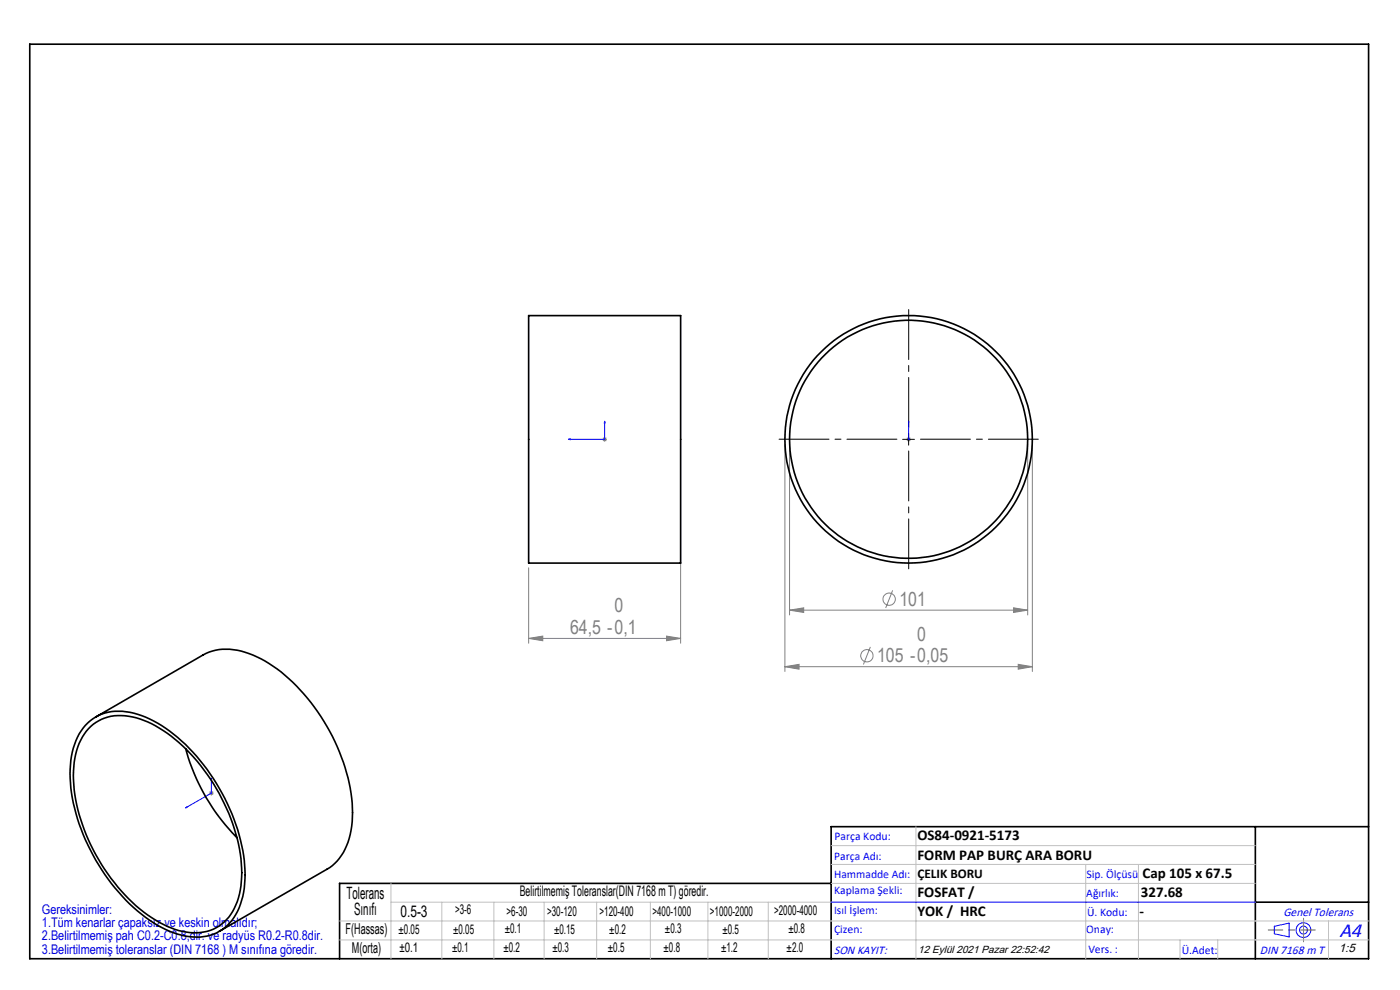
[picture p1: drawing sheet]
<svg xmlns="http://www.w3.org/2000/svg" width="297mm" height="210mm" viewBox="0 0 297 210" stroke-linecap="round" stroke-linejoin="round" font-family="sans-serif">
<g fill="none" stroke="#808080" stroke-width=".21">
<path d="M127.8 93.2h1M127.9 92.8l.7 .7M128.3 92.7v1M128.6 92.8l-.7 .7M166.5 94.2v48.2M167.5 94.2v36.2M192.3 93.2h1M192.4 92.8l.7 .7M192.8 92.7v1M193.1 92.8l-.7 .7M218 94.2v36.2M219 94.2v48.2"/>
<path d="M144.4 119.4v17M112.1 135.4l3-.5v1zM112.1 120.4v16M112.1 135.4h32.3M141.4 134.9l3 .5-3 .5zM167.5 129.4l3-.5v1zM167.5 129.4h50.5M184.6 137.2l-1.4 3.8M189.4 125.2l-1.5 3.8M215 128.9l3 .5-3 .5zM166.5 141.4l3-.5v1zM166.5 141.4h52.5"/>
<path d="M216 140.9l3 .5-3 .5zM44.3 168.2h1M44.5 167.9l.7 .7M44.8 167.7v1.1M45.2 167.9l-.7 .7"/>
<circle cx="183.9" cy="139.1" r="1.31"/>
<circle cx="188.6" cy="127.1" r="1.3"/>
</g>
<g fill="none" stroke="#00f" stroke-width=".21">
<path d="M120.6 93.2l.4-.1v.2zM128.3 89.4l.1 .3h-.2zM128.3 89.4v3.8h-7.7M192.8 89.4v.3v-.3M192.8 93.1v.2zM192.8 93.2h.1M192.8 89.4v3.8M39.4 171.4l.3-.2v.1zM44.8 165.1l.1 .3h-.1zM44.8 165.1v3.1l-5.4 3.2M176.3 191.4h90M270.3 196.5l3.2-.7v2.9l-3.2-.6z"/>
<circle cx="276.5" cy="197.3" r="1.57"/>
<circle cx="276.5" cy="197.3" r=".83"/>
</g>
<path d="M190.3 93.2h-25M192.8 95.7v25M192.8 90.7v-25M195.3 93.2h25" fill="none" stroke="#000" stroke-width=".21" stroke-dasharray="15.2 1.3 1.3 1.3" stroke-dashoffset="4.6"/>
<path d="M191.5 93.2h2.5M192.8 91.9v2.5" fill="none" stroke="#000" stroke-width=".21"/>
<path d="M6.3 9.4h284v194h-284zM266.3 175.4v28M290.3 175.4h-114v28M176.3 187.4h-104.3v16M266.3 191.4h24" fill="none" stroke="#000" stroke-width=".35"/>
<path d="M279 197.3h-9.9" fill="none" stroke="#f00" stroke-width=".21" stroke-dasharray="15.2 1.3 1.3 1.3" stroke-dashoffset="12.2"/>
<path d="M276.5 197.3v2.5M276.5 197.3v-2.5" fill="none" stroke="#808080" stroke-width=".21" stroke-dasharray="15.2 1.3 1.3 1.3"/>
<g fill="none" stroke="#c0c0c0" stroke-width=".21">
<path d="M176.3 179.4h90M194.3 175.4v28M72 199.4h218.3M72 195.4h218.3M82.9 187.4v16M82.9 191.4h183.4M93.7 191.4v12M104.8 191.4v12M115.4 191.4v12M126.6 191.4v12M138 191.4v12M150.2 191.4v12"/>
<path d="M163 191.4v12M176.3 183.4h90M176.3 187.4h90M230.3 183.4v20M241.5 183.4v20M250.3 199.4v4M258.3 199.4v4M281.8 195.4v8"/>
</g>
<g fill="#00f">
<path d="M192.8 89.4v.3zM192.8 93.1v.2z"/>
<path d="M44.8 165.1l.1 .3h-.1zM39.4 171.4l.3-.2v.1z"/>
<path d="M128.3 89.4l.1 .3h-.2zM120.6 93.2l.4-.1v.2z"/>
</g>
<g fill="#808080">
<path d="M141.4 134.9l3 .5-3 .5zM112.1 135.4l3-.5v1z"/>
<path d="M167.5 129.4l3-.5v1zM215 128.9l3 .5-3 .5zM166.5 141.4l3-.5v1zM216 140.9l3 .5-3 .5z"/>
</g>
<g fill="none" stroke="#000" stroke-width=".35">
<path d="M112.1 66.9h32.3v52.5h-32.3zM18.1 153.9a9.9 9.9 0 0 1 10.2-2.6 29.2 29.2 0 0 1 14.9 10.9 40.6 40.6 0 0 1 8.8 23.4 14.8 14.8 0 0 1-3.8 10.7 10 10 0 0 1-9.7 2.1 28.2 28.2 0 0 1-14.1-10.1 40.9 40.9 0 0 1-9.5-24.2 15.3 15.3 0 0 1 3.2-10.2zM18.8 154.6a9.6 9.6 0 0 1 10.1-2.3 28.1 28.1 0 0 1 13.7 10.1 38.9 38.9 0 0 1 8.7 22.7 14.4 14.4 0 0 1-3.3 10 9.6 9.6 0 0 1-10 2.3 29.3 29.3 0 0 1-14.5-11.1 38.8 38.8 0 0 1-7.9-21.8 14.6 14.6 0 0 1 3.2-9.9zM20.3 152.1l22.8-13.2a12 12 0 0 1 10.6 .1 35.4 35.4 0 0 1 15.7 15.1 37.5 37.5 0 0 1 5.4 19.2 13.3 13.3 0 0 1-4.8 10.7l-23.5 13.5M39.4 158.8a42.2 42.2 0 0 0 10.8 18.9"/>
<circle cx="192.8" cy="93.2" r="26.2"/>
<circle cx="192.8" cy="93.2" r="25.3"/>
</g>
<text font-size="4.4" fill="#00f" x="284.2" y="198.7">A4</text>
<g font-size="4.1" fill="#808080">
<text x="130.4" y="129.9">0</text>
<text x="190.8" y="128.5">101</text>
<text x="120.9" y="134.5">64,5 -0,1</text>
<text x="194.6" y="135.9">0</text>
<text x="186.1" y="140.5">105 -0,05</text>
</g>
<g font-size="3.6">
<text x="73.5" y="190.7">Tolerans</text>
<text x="75.1" y="194.1">Sınıfı</text>
</g>
<text font-size="3.4" x="85" y="194.4">0.5-3</text>
<g font-size="3.2">
<text x="194.6" y="178.2">OS84-0921-5173</text>
<text x="194.6" y="182.4">FORM PAP BURÇ ARA BORU</text>
<text x="194.6" y="190.2">FOSFAT /</text>
<text x="242" y="190.2">327.68</text>
<text x="242.4" y="186.2">Cap 105 x 67.5</text>
<text x="194.6" y="194.3">YOK / HRC</text>
<text x="241.7" y="194.3">-</text>
<text x="73.3" y="198.1">F(Hassas)</text>
<text x="74.7" y="202.2">M(orta)</text>
</g>
<text font-size="3.1" x="110.3" y="190.1">Belirtilmemiş Toleranslar(DIN 7168 m T) göredir.</text>
<g font-size="2.8">
<text x="194.6" y="186.2">ÇELIK BORU</text>
<text x="96.5" y="193.9">&gt;3-6</text>
<text x="107.1" y="198">±0.1</text>
<text x="107.5" y="194.2">&gt;6-30</text>
<text x="116.1" y="194.2">&gt;30-120</text>
<text x="127.2" y="194.2">&gt;120-400</text>
<text x="138.4" y="194.2">&gt;400-1000</text>
<text x="150.6" y="194.2">&gt;1000-2000</text>
<text x="164.2" y="194.2">&gt;2000-4000</text>
<text x="167.2" y="198">±0.8</text>
<text x="84.6" y="198.2">±0.05</text>
<text x="84.7" y="201.9">±0.1</text>
<text x="95.9" y="201.9">±0.1</text>
<text x="96.1" y="198.1">±0.05</text>
<text x="106.8" y="201.9">±0.2</text>
<text x="117.2" y="202">±0.3</text>
<text x="117.5" y="198.1">±0.15</text>
<text x="129" y="201.9">±0.5</text>
<text x="129.3" y="198">±0.2</text>
<text x="140.8" y="201.9">±0.8</text>
<text x="141.1" y="198">±0.3</text>
<text x="153" y="201.9">±1.2</text>
<text x="153.3" y="198">±0.5</text>
<text x="166.9" y="201.8">±2.0</text>
</g>
<g font-size="2.8" fill="#0000e8">
<text x="8.9" y="193.8">Gereksinimler:</text>
<text x="8.9" y="196.6">1.Tüm kenarlar çapaksız ve keskin olmalıdır;</text>
<text x="8.9" y="199.5">2.Belirtilmemiş pah C0.2-C0.8,dir. ve radyüs R0.2-R0.8dir.</text>
<text x="8.9" y="202.3">3.Belirtilmemiş toleranslar (DIN 7168 ) M sınıfına göredir.</text>
</g>
<g font-size="2.6" fill="#00f">
<text x="272.3" y="194.3">Genel Tolerans</text>
<text x="176.9" y="202.3">SON KAYIT:</text>
<text x="267.3" y="202.4">DIN 7168 m T</text>
</g>
<text font-size="2.6" x="284" y="202">1:5</text>
<g font-size="2.5" fill="#00f">
<text x="177" y="178.2">Parça Kodu:</text>
<text x="177" y="182.4">Parça Adı:</text>
<text x="176.9" y="186.2">Hammadde Adı:</text>
<text x="177" y="189.7">Kaplama Şekli:</text>
<text x="230.5" y="190.2">Ağırlık:</text>
<text x="230.5" y="186.2">Sip. Ölçüsü</text>
<text x="176.9" y="193.9">Isıl İşlem:</text>
<text x="177" y="197.8">Çizen:</text>
<text x="230.4" y="197.8">Onay:</text>
<text x="230.6" y="194.3">Ü. Kodu:</text>
<text x="230.9" y="202.1">Vers. :</text>
<text x="250.7" y="202.4">Ü.Adet:</text>
</g>
<text font-size="2.2" x="194.8" y="202.1">12 Eylül 2021 Pazar 22:52:42</text>
</svg>
